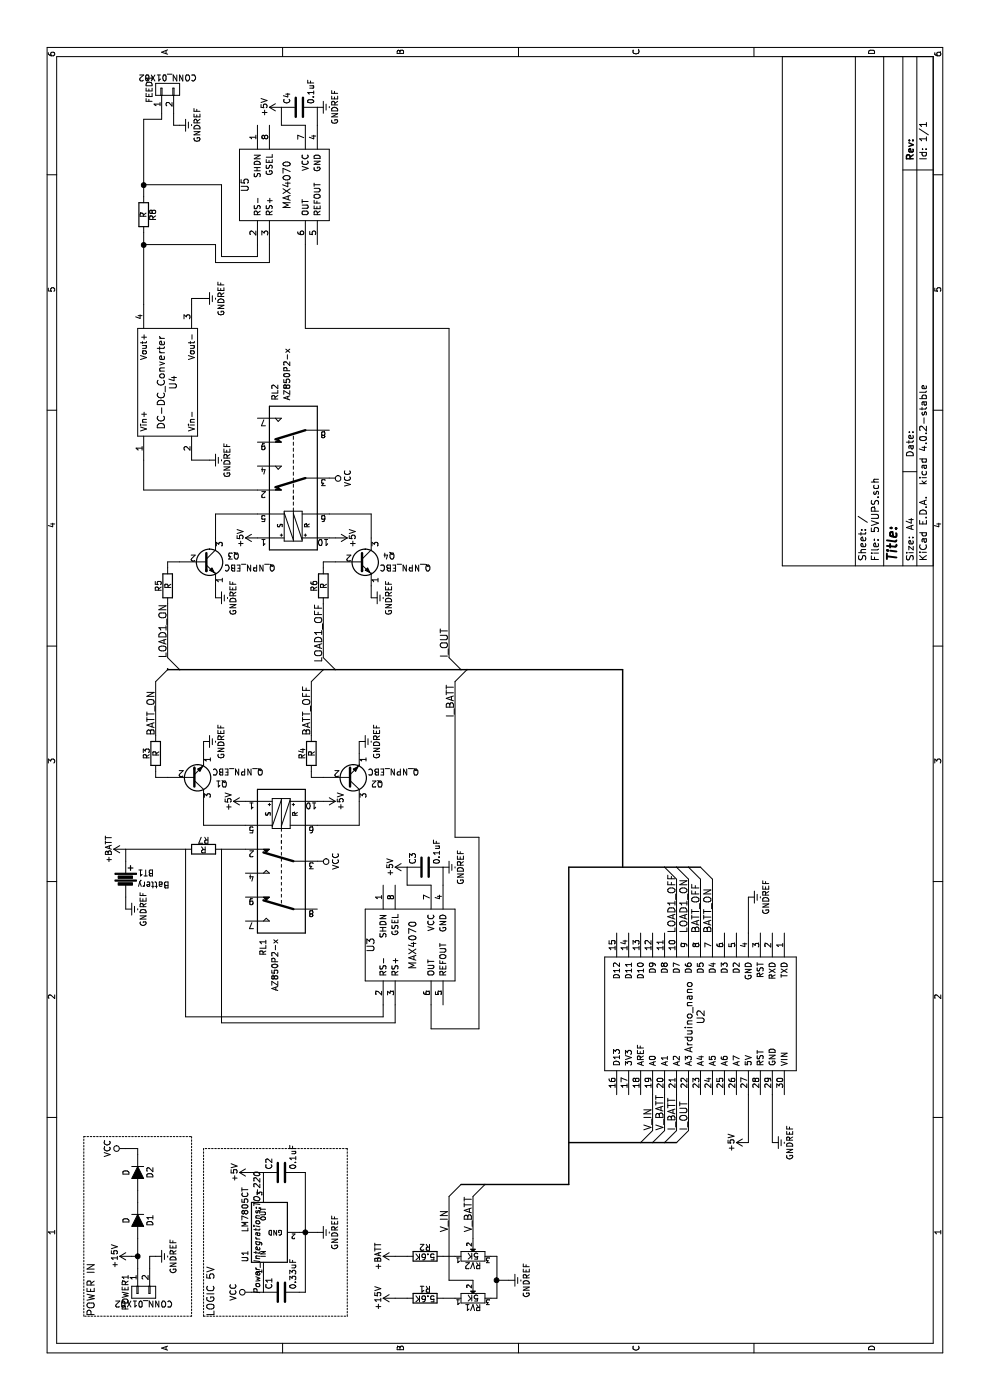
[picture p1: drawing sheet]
EESchema Schematic File Version 2
LIBS:5VUPS-rescue
LIBS:power
LIBS:device
LIBS:transistors
LIBS:conn
LIBS:linear
LIBS:regul
LIBS:74xx
LIBS:cmos4000
LIBS:adc-dac
LIBS:memory
LIBS:xilinx
LIBS:microcontrollers
LIBS:dsp
LIBS:microchip
LIBS:analog_switches
LIBS:motorola
LIBS:texas
LIBS:intel
LIBS:audio
LIBS:interface
LIBS:digital-audio
LIBS:philips
LIBS:display
LIBS:cypress
LIBS:siliconi
LIBS:opto
LIBS:atmel
LIBS:contrib
LIBS:valves
LIBS:arduino
LIBS:relays
LIBS:maxim
LIBS:5VUPS-cache
EELAYER 25 0
EELAYER END
$Descr A4 11693 8268
encoding utf-8
Sheet 1 1
Title ""
Date ""
Rev ""
Comp ""
Comment1 ""
Comment2 ""
Comment3 ""
Comment4 ""
$EndDescr
$Comp
L GNDREF #PWR01
U 1 1
P 1200 1300
F 0 "#PWR01" H 1200 1050 50  0001 C CNN
F 1 "GNDREF" H 1200 1150 50  0000 C CNN
F 2 "" H 1200 1300 50  0000 C CNN
F 3 "" H 1200 1300 50  0000 C CNN
	1    1200 1300
	1    0    0    -1  
$EndComp
$Comp
L +15V #PWR02
U 1 1
P 1200 1100
F 0 "#PWR02" H 1200 950 50  0001 C CNN
F 1 "+15V" H 1200 1240 50  0000 C CNN
F 2 "" H 1200 1100 50  0000 C CNN
F 3 "" H 1200 1100 50  0000 C CNN
	1    1200 1100
	1    0    0    -1  
$EndComp
$Comp
L CONN_01X02 POWER1
U 1 1
P 900 1200
F 0 "POWER1" H 900 1350 50  0000 C CNN
F 1 "CONN_01X02" V 1000 1200 50  0000 C CNN
F 2 "Connect:AK300-2" H 900 1200 50  0001 C CNN
F 3 "" H 900 1200 50  0000 C CNN
	1    900  1200
	-1   0    0    -1  
$EndComp
$Comp
L D D1
U 1 1
P 1500 1150
F 0 "D1" H 1500 1250 50  0000 C CNN
F 1 "D" H 1500 1050 50  0000 C CNN
F 2 "Diodes_ThroughHole:Diode_DO-41_SOD81_Vertical_KathodeUp" H 1500 1150 50  0001 C CNN
F 3 "" H 1500 1150 50  0000 C CNN
	1    1500 1150
	-1   0    0    1   
$EndComp
$Comp
L D D2
U 1 1
P 1900 1150
F 0 "D2" H 1900 1250 50  0000 C CNN
F 1 "D" H 1900 1050 50  0000 C CNN
F 2 "Diodes_ThroughHole:Diode_DO-41_SOD81_Vertical_KathodeUp" H 1900 1150 50  0001 C CNN
F 3 "" H 1900 1150 50  0000 C CNN
	1    1900 1150
	-1   0    0    1   
$EndComp
$Comp
L R R1
U 1 1
P 850 3550
F 0 "R1" V 930 3550 50  0000 C CNN
F 1 "5.6K" V 850 3550 50  0000 C CNN
F 2 "Resistors_ThroughHole:Resistor_Horizontal_RM7mm" V 780 3550 50  0001 C CNN
F 3 "" H 850 3550 50  0000 C CNN
	1    850  3550
	1    0    0    -1  
$EndComp
$Comp
L R R2
U 1 1
P 1200 3550
F 0 "R2" V 1280 3550 50  0000 C CNN
F 1 "5.6K" V 1200 3550 50  0000 C CNN
F 2 "Resistors_ThroughHole:Resistor_Horizontal_RM7mm" V 1130 3550 50  0001 C CNN
F 3 "" H 1200 3550 50  0000 C CNN
	1    1200 3550
	1    0    0    -1  
$EndComp
$Comp
L POT-RESCUE-5VUPS RV1
U 1 1
P 850 3950
F 0 "RV1" H 850 3870 50  0000 C CNN
F 1 "5K" H 850 3950 50  0000 C CNN
F 2 "Potentiometers:Potentiometer_Bourns_3296W_3-8Zoll_Inline_ScrewUp" H 850 3950 50  0001 C CNN
F 3 "" H 850 3950 50  0000 C CNN
	1    850  3950
	0    1    1    0   
$EndComp
$Comp
L POT-RESCUE-5VUPS RV2
U 1 1
P 1200 3950
F 0 "RV2" H 1200 3870 50  0000 C CNN
F 1 "5K" H 1200 3950 50  0000 C CNN
F 2 "Potentiometers:Potentiometer_Bourns_3296W_3-8Zoll_Inline_ScrewUp" H 1200 3950 50  0001 C CNN
F 3 "" H 1200 3950 50  0000 C CNN
	1    1200 3950
	0    1    1    0   
$EndComp
$Comp
L Arduino_nano U2
U 1 1
P 3200 5850
F 0 "U2" H 3200 5850 60  0000 C CNN
F 1 "Arduino_nano" H 3200 5750 60  0000 C CNN
F 2 "Arduino:Arduino_nano" H 3200 5850 60  0001 C CNN
F 3 "" H 3200 5850 60  0000 C CNN
	1    3200 5850
	-1   0    0    1   
$EndComp
$Comp
L GNDREF #PWR03
U 1 1
P 1000 4250
F 0 "#PWR03" H 1000 4000 50  0001 C CNN
F 1 "GNDREF" H 1000 4100 50  0000 C CNN
F 2 "" H 1000 4250 50  0000 C CNN
F 3 "" H 1000 4250 50  0000 C CNN
	1    1000 4250
	1    0    0    -1  
$EndComp
Wire Wire Line
	850  4100 850  4150
Wire Wire Line
	850  4150 1200 4150
Wire Wire Line
	1000 4150 1000 4250
Wire Wire Line
	1200 4150 1200 4100
Connection ~ 1000 4150
Wire Wire Line
	1200 3800 1200 3700
Wire Wire Line
	850  3800 850  3700
Wire Wire Line
	1100 1150 1350 1150
Wire Wire Line
	1200 1100 1200 1150
Connection ~ 1200 1150
Wire Wire Line
	1100 1250 1200 1250
Wire Wire Line
	1200 1250 1200 1300
Wire Wire Line
	1650 1150 1750 1150
Wire Wire Line
	2050 1150 2100 1150
Wire Wire Line
	2100 1150 2100 1050
$Comp
L +15V #PWR04
U 1 1
P 850 3300
F 0 "#PWR04" H 850 3150 50  0001 C CNN
F 1 "+15V" H 850 3440 50  0000 C CNN
F 2 "" H 850 3300 50  0000 C CNN
F 3 "" H 850 3300 50  0000 C CNN
	1    850  3300
	1    0    0    -1  
$EndComp
$Comp
L +BATT #PWR05
U 1 1
P 1200 3300
F 0 "#PWR05" H 1200 3150 50  0001 C CNN
F 1 "+BATT" H 1200 3440 50  0000 C CNN
F 2 "" H 1200 3300 50  0000 C CNN
F 3 "" H 1200 3300 50  0000 C CNN
	1    1200 3300
	1    0    0    -1  
$EndComp
Wire Wire Line
	850  3300 850  3400
Wire Wire Line
	1200 3300 1200 3400
Wire Wire Line
	1000 3950 1000 3750
Wire Wire Line
	2250 5450 2550 5450
Wire Wire Line
	2250 5550 2550 5550
Wire Wire Line
	900  2200 1000 2200
Wire Wire Line
	1900 2200 1800 2200
Wire Wire Line
	900  2500 900  2550
Wire Wire Line
	900  2550 1900 2550
Wire Wire Line
	1400 2500 1400 2650
Wire Wire Line
	1900 2550 1900 2500
Connection ~ 1400 2550
$Comp
L GNDREF #PWR06
U 1 1
P 1400 2650
F 0 "#PWR06" H 1400 2400 50  0001 C CNN
F 1 "GNDREF" H 1400 2500 50  0000 C CNN
F 2 "" H 1400 2650 50  0000 C CNN
F 3 "" H 1400 2650 50  0000 C CNN
	1    1400 2650
	1    0    0    -1  
$EndComp
Wire Wire Line
	900  2100 900  2200
$Comp
L +5V #PWR07
U 1 1
P 1900 2100
F 0 "#PWR07" H 1900 1950 50  0001 C CNN
F 1 "+5V" H 1900 2240 50  0000 C CNN
F 2 "" H 1900 2100 50  0000 C CNN
F 3 "" H 1900 2100 50  0000 C CNN
	1    1900 2100
	1    0    0    -1  
$EndComp
Wire Wire Line
	1900 2100 1900 2200
$Comp
L +5V #PWR08
U 1 1
P 2150 6250
F 0 "#PWR08" H 2150 6100 50  0001 C CNN
F 1 "+5V" H 2150 6390 50  0000 C CNN
F 2 "" H 2150 6250 50  0000 C CNN
F 3 "" H 2150 6250 50  0000 C CNN
	1    2150 6250
	1    0    0    -1  
$EndComp
Wire Wire Line
	1350 3950 1700 3950
Wire Wire Line
	2150 6250 2550 6250
$Comp
L VCC #PWR09
U 1 1
P 900 2100
F 0 "#PWR09" H 900 1950 50  0001 C CNN
F 1 "VCC" H 900 2250 50  0000 C CNN
F 2 "" H 900 2100 50  0000 C CNN
F 3 "" H 900 2100 50  0000 C CNN
	1    900  2100
	1    0    0    -1  
$EndComp
$Comp
L VCC #PWR010
U 1 1
P 2100 1050
F 0 "#PWR010" H 2100 900 50  0001 C CNN
F 1 "VCC" H 2100 1200 50  0000 C CNN
F 2 "" H 2100 1050 50  0000 C CNN
F 3 "" H 2100 1050 50  0000 C CNN
	1    2100 1050
	1    0    0    -1  
$EndComp
$Comp
L AZ850P2-x RL1
U 1 1
P 4700 2350
F 0 "RL1" H 5550 2500 50  0000 L CNN
F 1 "AZ850P2-x" H 5550 2400 50  0000 L CNN
F 2 "Housings_DIP:DIP-10_W7.62mm_LongPads" H 4700 2350 50  0001 C CNN
F 3 "" H 4700 2350 50  0000 C CNN
	1    4700 2350
	-1   0    0    -1  
$EndComp
Wire Wire Line
	3900 5950 4350 5950
Wire Wire Line
	3900 5850 4350 5850
Text Label 3900 5950 0    60   ~ 0
BATT_ON
Text Label 3900 5850 0    60   ~ 0
BATT_OFF
$Comp
L Q_NPN_EBC Q1
U 1 1
P 5200 1600
F 0 "Q1" H 5500 1650 50  0000 R CNN
F 1 "Q_NPN_EBC" H 5800 1550 50  0000 R CNN
F 2 "TO_SOT_Packages_THT:TO-92_Inline_Narrow_Oval" H 5400 1700 50  0001 C CNN
F 3 "" H 5200 1600 50  0000 C CNN
	1    5200 1600
	0    -1   1    0   
$EndComp
$Comp
L Q_NPN_EBC Q2
U 1 1
P 5200 2900
F 0 "Q2" H 5500 2950 50  0000 R CNN
F 1 "Q_NPN_EBC" H 5800 2850 50  0000 R CNN
F 2 "TO_SOT_Packages_THT:TO-92_Inline_Narrow_Oval" H 5400 3000 50  0001 C CNN
F 3 "" H 5200 2900 50  0000 C CNN
	1    5200 2900
	0    -1   1    0   
$EndComp
Wire Wire Line
	4800 2650 4800 3000
Wire Wire Line
	4800 3000 5000 3000
Wire Wire Line
	4800 2050 4800 1700
Wire Wire Line
	4800 1700 5000 1700
$Comp
L +5V #PWR011
U 1 1
P 5000 2700
F 0 "#PWR011" H 5000 2550 50  0001 C CNN
F 1 "+5V" H 5000 2840 50  0000 C CNN
F 2 "" H 5000 2700 50  0000 C CNN
F 3 "" H 5000 2700 50  0000 C CNN
	1    5000 2700
	1    0    0    1   
$EndComp
Wire Wire Line
	5000 2700 5000 2650
$Comp
L +5V #PWR012
U 1 1
P 5000 2050
F 0 "#PWR012" H 5000 1900 50  0001 C CNN
F 1 "+5V" H 5000 2190 50  0000 C CNN
F 2 "" H 5000 2050 50  0000 C CNN
F 3 "" H 5000 2050 50  0000 C CNN
	1    5000 2050
	-1   0    0    -1  
$EndComp
$Comp
L GNDREF #PWR013
U 1 1
P 5500 3000
F 0 "#PWR013" H 5500 2750 50  0001 C CNN
F 1 "GNDREF" H 5500 2850 50  0000 C CNN
F 2 "" H 5500 3000 50  0000 C CNN
F 3 "" H 5500 3000 50  0000 C CNN
	1    5500 3000
	-1   0    0    -1  
$EndComp
$Comp
L GNDREF #PWR014
U 1 1
P 5500 1700
F 0 "#PWR014" H 5500 1450 50  0001 C CNN
F 1 "GNDREF" H 5500 1550 50  0000 C CNN
F 2 "" H 5500 1700 50  0000 C CNN
F 3 "" H 5500 1700 50  0000 C CNN
	1    5500 1700
	-1   0    0    -1  
$EndComp
Wire Wire Line
	5400 3000 5500 3000
Wire Wire Line
	5400 1700 5500 1700
Text Label 5550 1300 0    60   ~ 0
BATT_ON
Text Label 5550 2600 0    60   ~ 0
BATT_OFF
Wire Wire Line
	5200 2700 5200 2600
Wire Wire Line
	5200 2600 5250 2600
Wire Wire Line
	5200 1400 5200 1300
Wire Wire Line
	5200 1300 5250 1300
$Comp
L GNDREF #PWR015
U 1 1
P 4100 1050
F 0 "#PWR015" H 4100 800 50  0001 C CNN
F 1 "GNDREF" H 4100 900 50  0000 C CNN
F 2 "" H 4100 1050 50  0000 C CNN
F 3 "" H 4100 1050 50  0000 C CNN
	1    4100 1050
	-1   0    0    -1  
$EndComp
$Comp
L +BATT #PWR016
U 1 1
P 4600 1050
F 0 "#PWR016" H 4600 900 50  0001 C CNN
F 1 "+BATT" H 4600 1190 50  0000 C CNN
F 2 "" H 4600 1050 50  0000 C CNN
F 3 "" H 4600 1050 50  0000 C CNN
	1    4600 1050
	-1   0    0    -1  
$EndComp
$Comp
L VCC #PWR017
U 1 1
P 4500 2650
F 0 "#PWR017" H 4500 2500 50  0001 C CNN
F 1 "VCC" H 4500 2800 50  0000 C CNN
F 2 "" H 4500 2650 50  0000 C CNN
F 3 "" H 4500 2650 50  0000 C CNN
	1    4500 2650
	1    0    0    1   
$EndComp
$Comp
L R R3
U 1 1
P 5400 1300
F 0 "R3" V 5480 1300 50  0000 C CNN
F 1 "R" V 5400 1300 50  0000 C CNN
F 2 "Resistors_ThroughHole:Resistor_Horizontal_RM7mm" V 5330 1300 50  0001 C CNN
F 3 "" H 5400 1300 50  0000 C CNN
	1    5400 1300
	0    1    -1   0   
$EndComp
$Comp
L R R4
U 1 1
P 5400 2600
F 0 "R4" V 5480 2600 50  0000 C CNN
F 1 "R" V 5400 2600 50  0000 C CNN
F 2 "Resistors_ThroughHole:Resistor_Horizontal_RM7mm" V 5330 2600 50  0001 C CNN
F 3 "" H 5400 2600 50  0000 C CNN
	1    5400 2600
	0    1    -1   0   
$EndComp
Wire Wire Line
	5550 1300 6000 1300
Wire Wire Line
	5550 2600 6000 2600
Wire Notes Line
	2200 700  2200 1600
Wire Notes Line
	2200 1600 700  1600
Wire Notes Line
	700  1600 700  700 
Wire Notes Line
	700  700  2200 700 
Text Notes 700  800  0    60   ~ 0
POWER IN
Wire Notes Line
	700  1700 700  2900
Wire Notes Line
	700  2900 2100 2900
Wire Notes Line
	2100 2900 2100 1700
Wire Notes Line
	2100 1700 700  1700
Text Notes 700  1800 0    60   ~ 0
LOGIC 5V
Wire Wire Line
	3900 5750 4350 5750
Wire Wire Line
	3900 5650 4350 5650
Text Label 3900 5750 0    60   ~ 0
LOAD1_ON
Text Label 3900 5650 0    60   ~ 0
LOAD1_OFF
Entry Wire Line
	4350 5650 4450 5550
Entry Wire Line
	4350 5750 4450 5650
Entry Wire Line
	4350 5850 4450 5750
Entry Wire Line
	4350 5950 4450 5850
Entry Wire Line
	6000 2600 6100 2700
Entry Wire Line
	6000 1300 6100 1400
Wire Bus Line
	6100 1400 6100 5200
Wire Bus Line
	6100 5200 4450 5200
Wire Bus Line
	4450 4750 4450 5850
$Comp
L AZ850P2-x RL2
U 1 1
P 7500 2450
F 0 "RL2" H 8350 2600 50  0000 L CNN
F 1 "AZ850P2-x" H 8350 2500 50  0000 L CNN
F 2 "Housings_DIP:DIP-10_W7.62mm_LongPads" H 7500 2450 50  0001 C CNN
F 3 "" H 7500 2450 50  0000 C CNN
	1    7500 2450
	1    0    0    -1  
$EndComp
$Comp
L Q_NPN_EBC Q3
U 1 1
P 7000 1700
F 0 "Q3" H 7300 1750 50  0000 R CNN
F 1 "Q_NPN_EBC" H 7600 1650 50  0000 R CNN
F 2 "TO_SOT_Packages_THT:TO-92_Inline_Narrow_Oval" H 7200 1800 50  0001 C CNN
F 3 "" H 7000 1700 50  0000 C CNN
	1    7000 1700
	0    1    1    0   
$EndComp
$Comp
L Q_NPN_EBC Q4
U 1 1
P 7000 3000
F 0 "Q4" H 7300 3050 50  0000 R CNN
F 1 "Q_NPN_EBC" H 7600 2950 50  0000 R CNN
F 2 "TO_SOT_Packages_THT:TO-92_Inline_Narrow_Oval" H 7200 3100 50  0001 C CNN
F 3 "" H 7000 3000 50  0000 C CNN
	1    7000 3000
	0    1    1    0   
$EndComp
Wire Wire Line
	7400 2750 7400 3100
Wire Wire Line
	7400 3100 7200 3100
Wire Wire Line
	7400 2150 7400 1800
Wire Wire Line
	7400 1800 7200 1800
$Comp
L +5V #PWR018
U 1 1
P 7200 2800
F 0 "#PWR018" H 7200 2650 50  0001 C CNN
F 1 "+5V" H 7200 2940 50  0000 C CNN
F 2 "" H 7200 2800 50  0000 C CNN
F 3 "" H 7200 2800 50  0000 C CNN
	1    7200 2800
	-1   0    0    1   
$EndComp
Wire Wire Line
	7200 2800 7200 2750
$Comp
L +5V #PWR019
U 1 1
P 7200 2150
F 0 "#PWR019" H 7200 2000 50  0001 C CNN
F 1 "+5V" H 7200 2290 50  0000 C CNN
F 2 "" H 7200 2150 50  0000 C CNN
F 3 "" H 7200 2150 50  0000 C CNN
	1    7200 2150
	1    0    0    -1  
$EndComp
$Comp
L GNDREF #PWR020
U 1 1
P 6700 3100
F 0 "#PWR020" H 6700 2850 50  0001 C CNN
F 1 "GNDREF" H 6700 2950 50  0000 C CNN
F 2 "" H 6700 3100 50  0000 C CNN
F 3 "" H 6700 3100 50  0000 C CNN
	1    6700 3100
	1    0    0    -1  
$EndComp
$Comp
L GNDREF #PWR021
U 1 1
P 6700 1800
F 0 "#PWR021" H 6700 1550 50  0001 C CNN
F 1 "GNDREF" H 6700 1650 50  0000 C CNN
F 2 "" H 6700 1800 50  0000 C CNN
F 3 "" H 6700 1800 50  0000 C CNN
	1    6700 1800
	1    0    0    -1  
$EndComp
Wire Wire Line
	6800 1800 6700 1800
Text Label 6650 1400 2    60   ~ 0
LOAD1_ON
Text Label 6650 2700 2    60   ~ 0
LOAD1_OFF
Wire Wire Line
	7000 2800 7000 2700
Wire Wire Line
	7000 2700 6950 2700
Wire Wire Line
	7000 1500 7000 1400
Wire Wire Line
	7000 1400 6950 1400
$Comp
L CONN_01X02 FEED1
U 1 1
P 10950 1400
F 0 "FEED1" H 10950 1550 50  0000 C CNN
F 1 "CONN_01X02" V 11050 1400 50  0000 C CNN
F 2 "Connect:AK300-2" H 10950 1400 50  0001 C CNN
F 3 "" H 10950 1400 50  0000 C CNN
	1    10950 1400
	1    0    0    -1  
$EndComp
$Comp
L GNDREF #PWR022
U 1 1
P 7850 1750
F 0 "#PWR022" H 7850 1500 50  0001 C CNN
F 1 "GNDREF" H 7850 1600 50  0000 C CNN
F 2 "" H 7850 1750 50  0000 C CNN
F 3 "" H 7850 1750 50  0000 C CNN
	1    7850 1750
	1    0    0    -1  
$EndComp
$Comp
L VCC #PWR023
U 1 1
P 7700 2750
F 0 "#PWR023" H 7700 2600 50  0001 C CNN
F 1 "VCC" H 7700 2900 50  0000 C CNN
F 2 "" H 7700 2750 50  0000 C CNN
F 3 "" H 7700 2750 50  0000 C CNN
	1    7700 2750
	-1   0    0    1   
$EndComp
$Comp
L R R5
U 1 1
P 6800 1400
F 0 "R5" V 6880 1400 50  0000 C CNN
F 1 "R" V 6800 1400 50  0000 C CNN
F 2 "Resistors_ThroughHole:Resistor_Horizontal_RM7mm" V 6730 1400 50  0001 C CNN
F 3 "" H 6800 1400 50  0000 C CNN
	1    6800 1400
	0    -1   -1   0   
$EndComp
$Comp
L R R6
U 1 1
P 6800 2700
F 0 "R6" V 6880 2700 50  0000 C CNN
F 1 "R" V 6800 2700 50  0000 C CNN
F 2 "Resistors_ThroughHole:Resistor_Horizontal_RM7mm" V 6730 2700 50  0001 C CNN
F 3 "" H 6800 2700 50  0000 C CNN
	1    6800 2700
	0    -1   -1   0   
$EndComp
Wire Wire Line
	6650 1400 6200 1400
Wire Wire Line
	6650 2700 6200 2700
Entry Wire Line
	6100 1500 6200 1400
Entry Wire Line
	6100 2800 6200 2700
Wire Wire Line
	6700 3100 6800 3100
$Comp
L LM7805CT U1
U 1 1
P 1400 2250
F 0 "U1" H 1200 2450 50  0000 C CNN
F 1 "LM7805CT" H 1400 2450 50  0000 L CNN
F 2 "Power_Integrations:TO-220" H 1400 2350 50  0000 C CIN
F 3 "" H 1400 2250 50  0000 C CNN
	1    1400 2250
	1    0    0    -1  
$EndComp
$Comp
L GNDREF #PWR024
U 1 1
P 4200 6250
F 0 "#PWR024" H 4200 6000 50  0001 C CNN
F 1 "GNDREF" H 4200 6100 50  0000 C CNN
F 2 "" H 4200 6250 50  0000 C CNN
F 3 "" H 4200 6250 50  0000 C CNN
	1    4200 6250
	1    0    0    -1  
$EndComp
Wire Wire Line
	3900 6250 4200 6250
$Comp
L C C1
U 1 1
P 900 2350
F 0 "C1" H 925 2450 50  0000 L CNN
F 1 "0.33uF" H 925 2250 50  0000 L CNN
F 2 "Capacitors_ThroughHole:C_Radial_D5_L11_P2" H 938 2200 50  0001 C CNN
F 3 "" H 900 2350 50  0000 C CNN
	1    900  2350
	1    0    0    -1  
$EndComp
$Comp
L C C2
U 1 1
P 1900 2350
F 0 "C2" H 1925 2450 50  0000 L CNN
F 1 "0.1uF" H 1925 2250 50  0000 L CNN
F 2 "Capacitors_ThroughHole:C_Disc_D3_P2.5" H 1938 2200 50  0001 C CNN
F 3 "" H 1900 2350 50  0000 C CNN
	1    1900 2350
	1    0    0    -1  
$EndComp
$Comp
L Battery BT1
U 1 1
P 4350 1050
F 0 "BT1" H 4450 1100 50  0000 L CNN
F 1 "Battery" H 4450 1000 50  0000 L CNN
F 2 "Connect:AK300-2" V 4350 1090 50  0001 C CNN
F 3 "http://www.vekoy.com/product_info.php?cPath=67_135_2932&products_id=23328" V 4350 1090 50  0001 C CNN
	1    4350 1050
	0    1    1    0   
$EndComp
Wire Wire Line
	4500 1050 4600 1050
Wire Wire Line
	4200 1050 4100 1050
$Comp
L R R7
U 1 1
P 4600 1700
F 0 "R7" V 4680 1700 50  0000 C CNN
F 1 "R" V 4600 1700 50  0000 C CNN
F 2 "Resistors_SMD:R_2010_HandSoldering" V 4530 1700 50  0001 C CNN
F 3 "" H 4600 1700 50  0000 C CNN
	1    4600 1700
	1    0    0    -1  
$EndComp
$Comp
L R R8
U 1 1
P 9900 1200
F 0 "R8" V 9980 1200 50  0000 C CNN
F 1 "R" V 9900 1200 50  0000 C CNN
F 2 "Resistors_SMD:R_2010_HandSoldering" V 9830 1200 50  0001 C CNN
F 3 "" H 9900 1200 50  0000 C CNN
	1    9900 1200
	0    1    1    0   
$EndComp
$Comp
L DC-DC_Converter U4
U 1 1
P 8500 1400
F 0 "U4" H 8500 1350 60  0000 C CNN
F 1 "DC-DC_Converter" H 8500 1450 60  0000 C CNN
F 2 "Power Module:20083_Adjustable_Power_Supply" H 8500 1400 60  0001 C CNN
F 3 "" H 8500 1400 60  0000 C CNN
	1    8500 1400
	1    0    0    -1  
$EndComp
Wire Wire Line
	7850 1600 7850 1750
Wire Wire Line
	7600 2150 7600 1200
Wire Wire Line
	7600 1200 7850 1200
$Comp
L GNDREF #PWR025
U 1 1
P 9200 1700
F 0 "#PWR025" H 9200 1450 50  0001 C CNN
F 1 "GNDREF" H 9200 1550 50  0000 C CNN
F 2 "" H 9200 1700 50  0000 C CNN
F 3 "" H 9200 1700 50  0000 C CNN
	1    9200 1700
	1    0    0    -1  
$EndComp
Wire Wire Line
	9150 1200 9750 1200
Wire Wire Line
	10050 1200 10700 1200
Wire Wire Line
	10700 1200 10700 1350
Wire Wire Line
	10700 1350 10750 1350
Wire Wire Line
	9150 1600 9200 1600
Wire Wire Line
	9200 1600 9200 1700
$Comp
L GNDREF #PWR026
U 1 1
P 10650 1500
F 0 "#PWR026" H 10650 1250 50  0001 C CNN
F 1 "GNDREF" H 10650 1350 50  0000 C CNN
F 2 "" H 10650 1500 50  0000 C CNN
F 3 "" H 10650 1500 50  0000 C CNN
	1    10650 1500
	1    0    0    -1  
$EndComp
Wire Wire Line
	10750 1450 10650 1450
Wire Wire Line
	10650 1450 10650 1500
Wire Wire Line
	9650 1200 9650 1800
Wire Wire Line
	9650 1800 9500 1800
Wire Wire Line
	9500 1800 9500 2250
Wire Wire Line
	9500 2250 9650 2250
Connection ~ 9650 1200
Wire Wire Line
	10150 1200 10150 1850
Wire Wire Line
	10150 1850 9550 1850
Wire Wire Line
	9550 1850 9550 2150
Wire Wire Line
	9550 2150 9650 2150
Connection ~ 10150 1200
$Comp
L GNDREF #PWR027
U 1 1
P 10800 2650
F 0 "#PWR027" H 10800 2400 50  0001 C CNN
F 1 "GNDREF" H 10800 2500 50  0000 C CNN
F 2 "" H 10800 2650 50  0000 C CNN
F 3 "" H 10800 2650 50  0000 C CNN
	1    10800 2650
	1    0    0    -1  
$EndComp
$Comp
L GNDREF #PWR028
U 1 1
P 2150 6450
F 0 "#PWR028" H 2150 6200 50  0001 C CNN
F 1 "GNDREF" H 2150 6300 50  0000 C CNN
F 2 "" H 2150 6450 50  0000 C CNN
F 3 "" H 2150 6450 50  0000 C CNN
	1    2150 6450
	1    0    0    -1  
$EndComp
Wire Wire Line
	2550 6450 2150 6450
Entry Wire Line
	1700 3950 1800 4050
Entry Wire Line
	1700 3750 1800 3850
Entry Wire Line
	2150 5350 2250 5450
Entry Wire Line
	2150 5450 2250 5550
Entry Wire Line
	2150 5550 2250 5650
Entry Wire Line
	2150 5650 2250 5750
Wire Wire Line
	2250 5650 2550 5650
Wire Wire Line
	2250 5750 2550 5750
Text Label 6200 3750 0    60   ~ 0
I_OUT
Entry Wire Line
	6100 3850 6200 3750
Text Label 1400 3750 0    60   ~ 0
V_IN
Text Label 1400 3950 0    60   ~ 0
V_BATT
Wire Wire Line
	1000 3750 1700 3750
Text Label 2250 5450 0    60   ~ 0
V_IN
Text Label 2250 5550 0    60   ~ 0
V_BATT
Text Label 2250 5650 0    60   ~ 0
I_BATT
Text Label 2250 5750 0    60   ~ 0
I_OUT
Wire Bus Line
	1800 3850 1800 4750
Wire Bus Line
	1800 4750 4450 4750
Wire Bus Line
	2150 4750 2150 5650
Text Label 5700 3800 0    60   ~ 0
I_BATT
Entry Wire Line
	6000 3800 6100 3900
Wire Wire Line
	4600 2050 4600 1850
Wire Wire Line
	4600 1050 4600 1550
Wire Wire Line
	4600 1850 3150 1850
Wire Wire Line
	3150 1850 3150 3300
$Comp
L GNDREF #PWR029
U 1 1
P 4450 3700
F 0 "#PWR029" H 4450 3450 50  0001 C CNN
F 1 "GNDREF" H 4450 3550 50  0000 C CNN
F 2 "" H 4450 3700 50  0000 C CNN
F 3 "" H 4450 3700 50  0000 C CNN
	1    4450 3700
	1    0    0    -1  
$EndComp
$Comp
L MAX4070 U5
U 1 1
P 10150 2400
F 0 "U5" H 10150 2750 60  0000 C CNN
F 1 "MAX4070" H 10150 2400 60  0000 C CNN
F 2 "Housings_SSOP:MSOP-8_3x3mm_Pitch0.65mm" H 10150 2400 60  0001 C CNN
F 3 "" H 10150 2400 60  0000 C CNN
	1    10150 2400
	1    0    0    -1  
$EndComp
$Comp
L MAX4070 U3
U 1 1
P 3800 3450
F 0 "U3" H 3800 3800 60  0000 C CNN
F 1 "MAX4070" H 3800 3450 60  0000 C CNN
F 2 "Housings_SSOP:MSOP-8_3x3mm_Pitch0.65mm" H 3800 3450 60  0001 C CNN
F 3 "" H 3800 3450 60  0000 C CNN
	1    3800 3450
	1    0    0    -1  
$EndComp
Wire Wire Line
	10650 2650 10800 2650
Wire Wire Line
	9650 2550 8950 2550
Wire Wire Line
	8950 2550 8950 3750
Wire Wire Line
	8950 3750 6200 3750
Wire Wire Line
	4700 3800 6000 3800
Wire Wire Line
	4700 3800 4700 4000
Wire Wire Line
	4700 4000 3100 4000
Wire Wire Line
	3100 4000 3100 3600
Wire Wire Line
	3100 3600 3300 3600
$Comp
L C C3
U 1 1
P 4450 3550
F 0 "C3" H 4475 3650 50  0000 L CNN
F 1 "0.1uF" H 4475 3450 50  0000 L CNN
F 2 "Capacitors_SMD:C_0805_HandSoldering" H 4488 3400 50  0001 C CNN
F 3 "" H 4450 3550 50  0000 C CNN
	1    4450 3550
	1    0    0    -1  
$EndComp
$Comp
L C C4
U 1 1
P 10800 2500
F 0 "C4" H 10825 2600 50  0000 L CNN
F 1 "0.1uF" H 10825 2400 50  0000 L CNN
F 2 "Capacitors_SMD:C_0805_HandSoldering" H 10838 2350 50  0001 C CNN
F 3 "" H 10800 2500 50  0000 C CNN
	1    10800 2500
	1    0    0    -1  
$EndComp
Wire Wire Line
	3150 3300 3300 3300
Wire Wire Line
	4600 1550 3200 1550
Wire Wire Line
	3300 3200 3200 3200
Wire Wire Line
	3200 3200 3200 1550
Wire Wire Line
	4300 3700 4450 3700
Wire Wire Line
	4300 3600 4300 3400
Wire Wire Line
	4300 3400 4450 3400
$Comp
L +5V #PWR030
U 1 1
P 4450 3400
F 0 "#PWR030" H 4450 3250 50  0001 C CNN
F 1 "+5V" H 4450 3540 50  0000 C CNN
F 2 "" H 4450 3400 50  0000 C CNN
F 3 "" H 4450 3400 50  0000 C CNN
	1    4450 3400
	1    0    0    -1  
$EndComp
Wire Wire Line
	10650 2550 10650 2350
Wire Wire Line
	10650 2350 10800 2350
$Comp
L +5V #PWR031
U 1 1
P 10800 2350
F 0 "#PWR031" H 10800 2200 50  0001 C CNN
F 1 "+5V" H 10800 2490 50  0000 C CNN
F 2 "" H 10800 2350 50  0000 C CNN
F 3 "" H 10800 2350 50  0000 C CNN
	1    10800 2350
	1    0    0    -1  
$EndComp
$EndSCHEMATC
